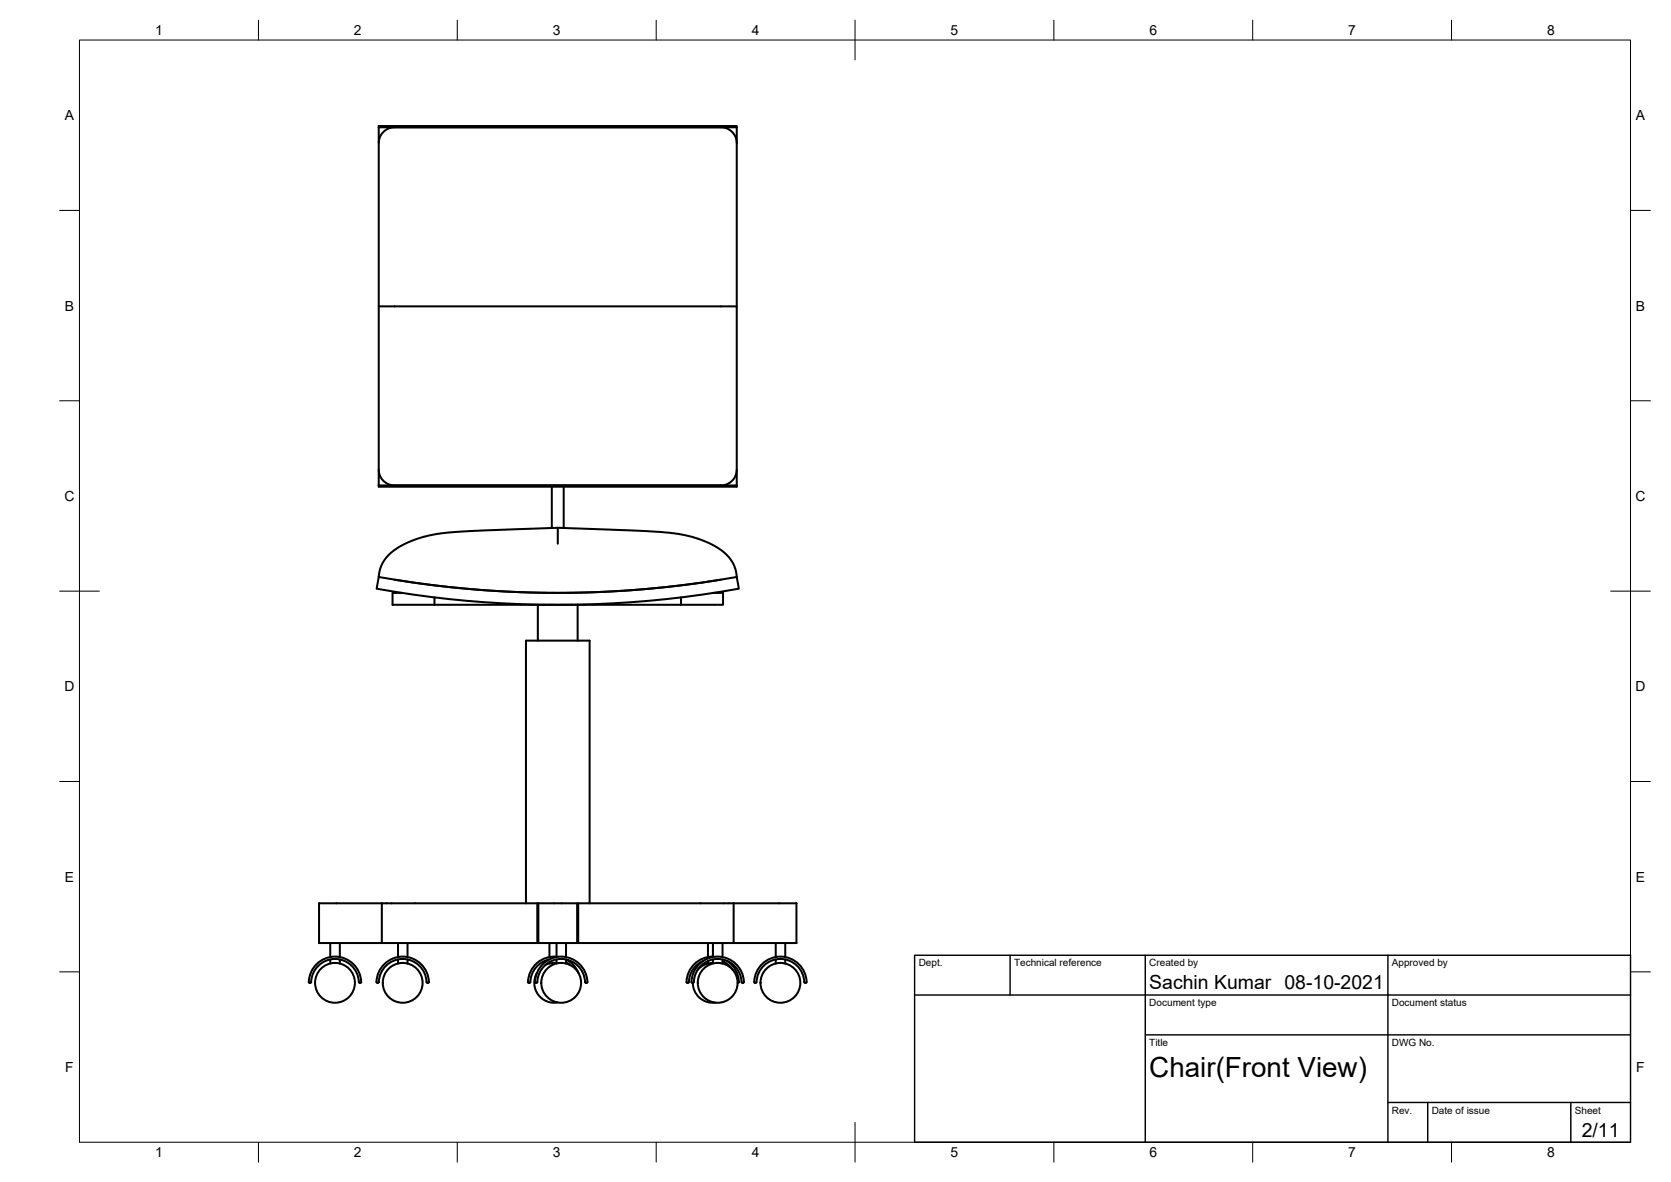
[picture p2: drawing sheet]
<svg xmlns="http://www.w3.org/2000/svg" width="420mm" height="297mm" viewBox="0 0 420 297" stroke-linecap="round" stroke-linejoin="round" font-family="sans-serif">
<!-- layer: Visible -->
<g fill="none" stroke="#000" stroke-width=".51">
<path d="M95.2 32h90.1M99.2 32a4.5 4.5 0 0 0-4 5.5v39.5h90.1v41a4 4 0 0 1-4 4M181.3 32a4.5 4.5 0 0 1 4 5.5v39.5M185.3 32v-.3h-90.1v4.2M185.3 32v3.9M95.2 77v41a4 4 0 0 0 4 4M95.2 118v4.3h90.1v-4.3M95.2 122h90.1M138.7 122.3v10.4M140.3 132.6v4M141.7 122.3v10.4M95.2 145l.5-2.4 1.2-2.2 1.6-1.6 2.5-1.7a34.5 34.5 0 0 1 15.7-3.6l9.7-.4a195.6 195.6 0 0 1 27.6 0l11.9 .6 4.4 .4 2.7 .6a18.4 18.4 0 0 1 10.6 5.7l1.2 2.2 .5 2.4"/>
<path d="M95.2 145a255.9 255.9 0 0 0 90.1 0M95.2 145l-.5 2.9a258.5 258.5 0 0 0 91.1 0l-.5-2.9M99.2 145.7a255 255 0 0 0 82.1 0M101 149h-2.3v3h10.5M109.2 152h27.6M109.2 150.1v1.9M135.2 152v9M136.8 152h6.9M136.8 152h.1M143.7 152h27.5M143.7 152h.1M145.2 152v9"/>
<path d="M171.2 150.1v1.9M179.5 149h2.3v3h-10.6M83 237v3.5M85.4 237v3.5M96 227h39.1v10h.3M96 237h39.1M96 227h-15.8v10h15.8M96 227v10M100.1 237v3.5M102.5 237v3.5M132.2 227v-66h16.1v66M135.4 237h9.7"/>
<path d="M135.4 237v-10h9.7v10M138.2 237v3.5M139.9 237v3.5M142.3 237v3.5M145.4 237h39.1M178 237v3.5M179.3 237v3.5M181.7 237v3.5M184.5 227h-39.1v10h-.3M184.5 227h15.8v10h-15.8M184.5 227v10M195.1 237v3.5"/>
<path d="M197.4 237v3.5M83 241.1v1M85.4 241.1v1.1M90.4 247l-.1-.1a6.1 6.1 0 0 0-6.1-5.9 6.1 6.1 0 0 0-6 5.9l-.4 .1a6.5 6.5 0 0 1 6.4-6.6 6.5 6.5 0 0 1 6.5 6.6h-.3M96.3 242.6a6.5 6.5 0 0 1 7.3-1.8 6.5 6.5 0 0 1 4.1 6.2l-.4-.1a6.1 6.1 0 0 0-6-5.9 6.1 6.1 0 0 0-6.1 5.9l-.4 .1a5.1 5.1 0 0 1 1.5-4.4zM100.1 241.1v1M102.5 241.1v1.1M135 244.6a5 5 0 0 0 .3 5.3 5 5 0 0 0 4.9 2M136.2 242.6a6.5 6.5 0 0 1 7.2-1.8 6.5 6.5 0 0 1 4.2 6.2l-.4-.1a6.1 6.1 0 0 0-6.1-5.9 6.1 6.1 0 0 0-6.1 5.9l-.4 .1a5.1 5.1 0 0 1 1.6-4.4zM138.2 241.8v.3M139.9 241.1v1M139.9 240.4a6.4 6.4 0 0 0-7 6.6l.4-.1a6.2 6.2 0 0 1 4.8-5.8"/>
<path d="M139.9 242l-1.4 .1-1.4 .4M142.3 241.1v1.1M142.3 241.8l1 .7M142.4 241.1l1.1 .8 1 .9 1 1.8M174.2 247a5 5 0 0 0 5.6 5M175.6 242.6a6.5 6.5 0 0 1 7.2-1.8 6.5 6.5 0 0 1 4.1 6.2l-.4-.1a6.1 6.1 0 0 0-6-5.9 6.1 6.1 0 0 0-6.1 5.9l-.4 .1a5.1 5.1 0 0 1 1.6-4.4zM178 241.5v.6M179.3 241.1v1M179.3 240.4a6.3 6.3 0 0 0-6.6 6.6l.4-.1a6.2 6.2 0 0 1 3.7-5.4M179.3 242l-1.3 .1-1.1 .5-1.5 1.1M181.7 241.1v1.1M181.7 241.5l1.4 .9 1.1 1.3"/>
<path d="M182.9 241.5a6 6 0 0 1 2.8 5.5h-.1M185.4 247h.2M195.1 241.1v1M197.4 241.1v1.1M202.8 246.8l-.2 .2-.3-.1a6.1 6.1 0 0 0-6.1-5.9 6.1 6.1 0 0 0-6 5.9l-.4 .1a6.5 6.5 0 0 1 6.4-6.6 6.5 6.5 0 0 1 6.6 6.4"/>
<circle cx="84.2" cy="247" r="5"/>
<circle cx="101.3" cy="247" r="5"/>
<circle cx="141.1" cy="247" r="5"/>
<circle cx="180.5" cy="247" r="5"/>
<circle cx="196.2" cy="247" r="5"/>
</g>
<!-- layer: Border -->
<g fill="none" stroke="#000" stroke-width=".25">
<path d="M20 10.1h390v276.9h-390zM65 5.1v5M115 5.1v5M165 5.1v5M215 5.1v10M265 5.1v5M315 5.1v5M365 5.1v5M15 52.9h5M410 52.9h5M15 100.7h5M410 100.7h5"/>
<path d="M15 148.6h10M405 148.6h10M15 196.4h5M410 196.4h5M15 244.2h5M410 244.2h5M65 287v5M115 287v5M165 287v5M215 282.1v9.9M265 287v5M315 287v5"/>
<path d="M365 287v5"/>
</g>
<!-- layer: TitleBlock -->
<path d="M230 240.1h180v46.9h-180zM230 250h180M254 240.1v9.9M288 240.1v46.9M349 240.1v46.9M288 260.1h122M349 277.1h61M359 277.1v9.9M395 277.1v9.9" fill="none" stroke="#000" stroke-width=".36"/>
<text font-size="7" x="289" y="270.6">Chair(Front View)</text>
<g font-size="4.9">
<text x="289" y="248.5">Sachin Kumar 08-10-2021</text>
<text x="397.7" y="285.7">2/11</text>
</g>
<g font-size="3.5">
<text x="39" y="8.8">1</text>
<text x="89" y="8.8">2</text>
<text x="139" y="8.8">3</text>
<text x="189" y="8.8">4</text>
<text x="239" y="8.8">5</text>
<text x="289" y="8.8">6</text>
<text x="339" y="8.8">7</text>
<text x="389" y="8.8">8</text>
<text x="16.3" y="30.2">A</text>
<text x="411.3" y="30.2">A</text>
<text x="16.3" y="78">B</text>
<text x="411.3" y="78">B</text>
<text x="16.2" y="125.9">C</text>
<text x="411.2" y="125.9">C</text>
<text x="16.2" y="173.7">D</text>
<text x="411.2" y="173.7">D</text>
<text x="16.3" y="221.6">E</text>
<text x="411.3" y="221.6">E</text>
<text x="16.4" y="269.4">F</text>
<text x="411.4" y="269.4">F</text>
<text x="39" y="290.8">1</text>
<text x="89" y="290.8">2</text>
<text x="139" y="290.8">3</text>
<text x="189" y="290.8">4</text>
<text x="239" y="290.8">5</text>
<text x="289" y="290.8">6</text>
<text x="339" y="290.8">7</text>
<text x="389" y="290.8">8</text>
</g>
<g font-size="2.5">
<text x="231" y="242.9">Dept.</text>
<text x="255" y="242.9">Technical reference</text>
<text x="289" y="242.9">Created by</text>
<text x="350" y="242.9">Approved by</text>
<text x="289" y="252.8">Document type</text>
<text x="350" y="252.8">Document status</text>
<text x="289" y="262.9">Title</text>
<text x="350" y="262.9">DWG No.</text>
<text x="350" y="279.9">Rev.</text>
<text x="360" y="279.9">Date of issue</text>
<text x="396" y="279.9">Sheet</text>
</g>
</svg>
